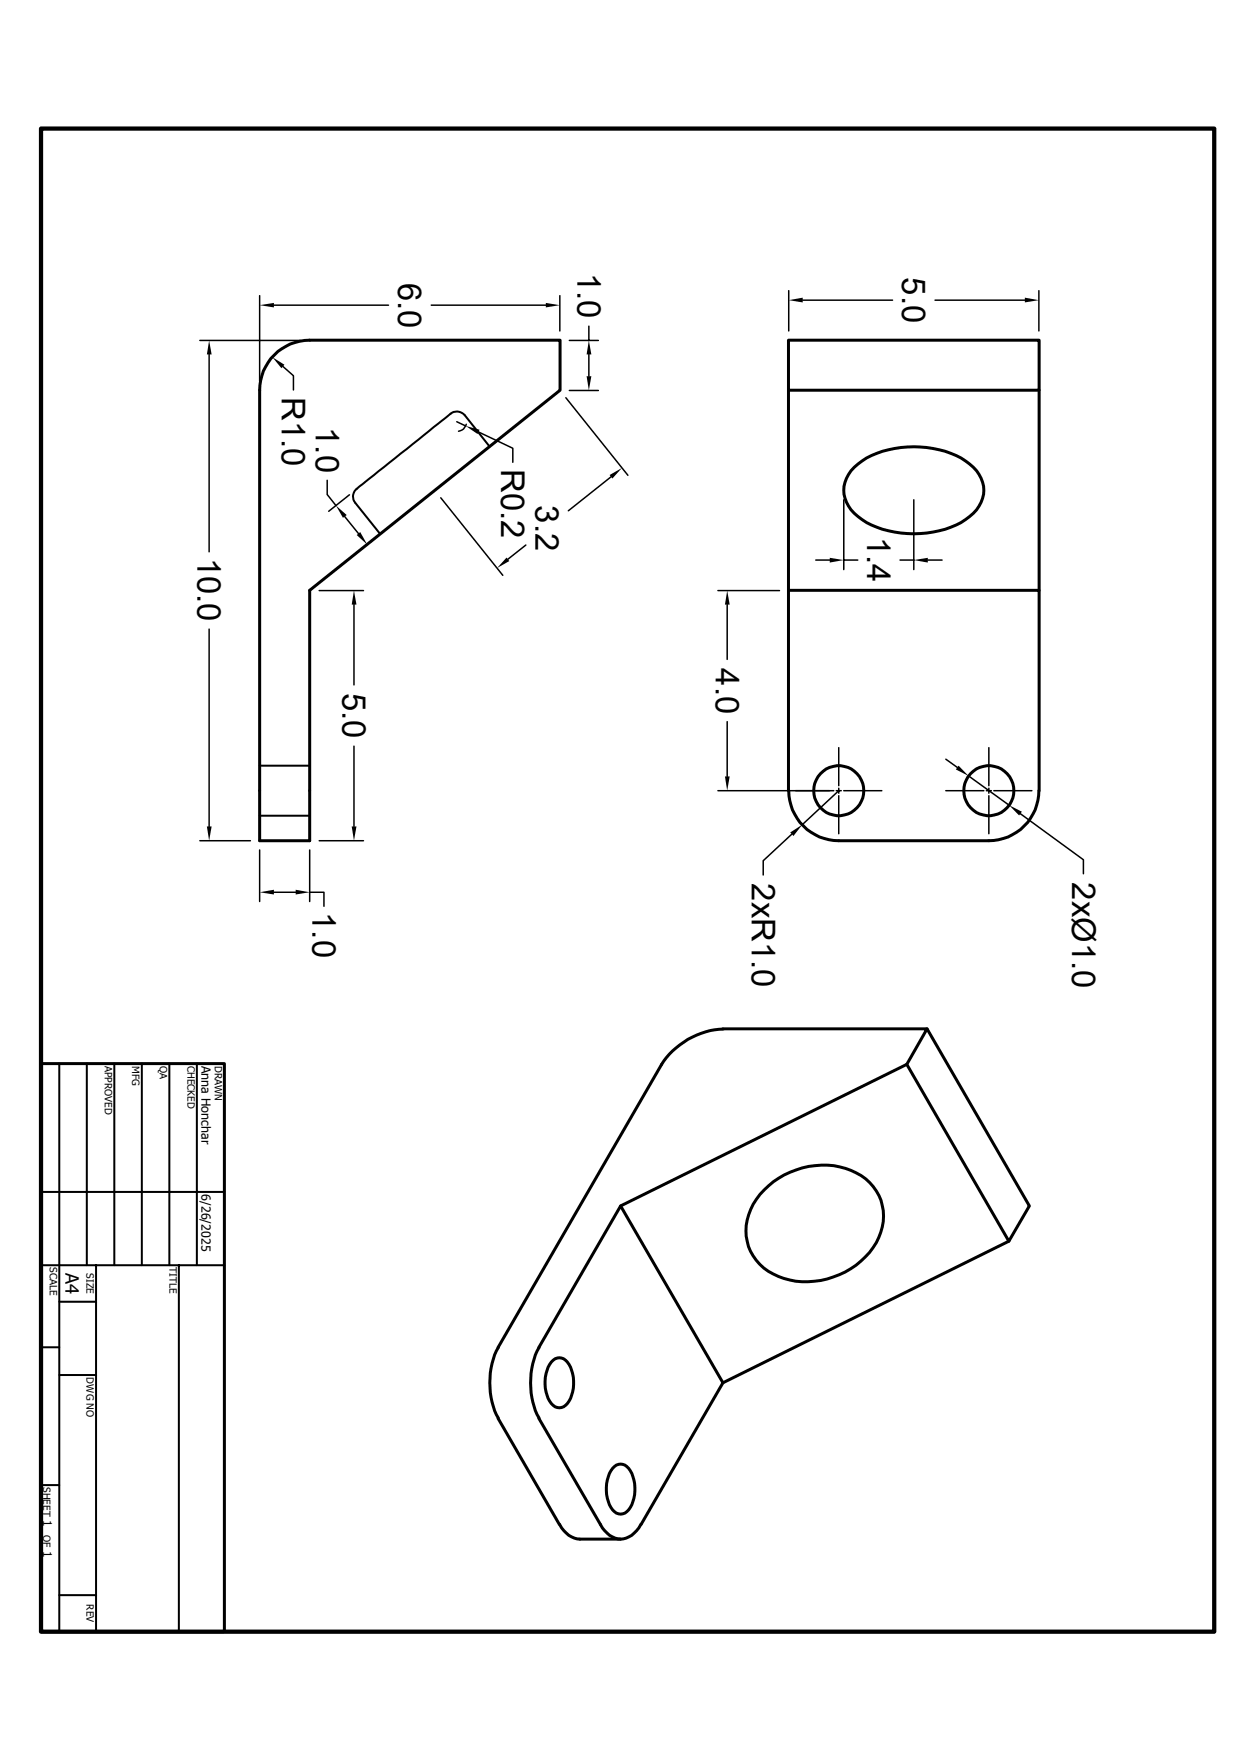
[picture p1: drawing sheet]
<svg xmlns="http://www.w3.org/2000/svg" width="210mm" height="297mm" viewBox="0 0 210 297" stroke-linecap="round" stroke-linejoin="round" font-family="sans-serif">
<g fill="none" stroke="#000" stroke-width=".51">
<path d="M46.4 60.1a8.1 8.1 0 0 1 6-2.5h42.4v8.4l-42.4 33.9v42.4h-8.5v-76.3a8.1 8.1 0 0 1 2.5-5.9zM133.4 66h42.5v-8.4h-42.5v42.3M144.6 79.1a14.5 14.5 0 0 1 10-3.5 14.6 14.6 0 0 1 10.1 3.5 5.2 5.2 0 0 1-.6 8.3 15.2 15.2 0 0 1-10.6 2.9 13.6 13.6 0 0 1-9.5-4 5.1 5.1 0 0 1 .6-7.2zM175.9 66v33.9M133.4 133.8v-33.9h42.5v33.9M133.5 133.8a8.5 8.5 0 0 0 8.4 8.5h25.4a8.5 8.5 0 0 0 8.5-8.5M122.3 174.2a13.1 13.1 0 0 0-10.3 5.9l-27.7 47.9M122.3 174.1h34.6l-3.4 6-48.5 24M156.9 174.1l17.3 30-3.5 6-17.2-30M6.9 180h31.1v96.1h-31.1zM129.3 201.4a13.6 13.6 0 0 1 15.6-2.9 8.4 8.4 0 0 1 2.8 12.7 14 14 0 0 1-15 5.2 8.4 8.4 0 0 1-6-10.8 9.9 9.9 0 0 1 2.6-4.2zM170.7 210.1l-48.4 23.9"/>
<path d="M84.3 228a13.1 13.1 0 0 0 0 12M91.2 228l13.8-23.9 17.3 29.9-13.8 24M91.2 228a13.1 13.1 0 0 0 0 12M93.6 230.2a1.71 1.71 0 0 1 2.7 .7 6.4 6.4 0 0 1-.3 6.6 1.71 1.71 0 0 1-3-.4 6.4 6.4 0 0 1 .3-6.6zM84.3 240l10.4 18M91.2 240l10.4 18a3.8 3.8 0 0 0 4.4 2.3 4.9 4.9 0 0 0 2.5-2.3M94.7 258a4.1 4.1 0 0 0 3.4 2.5h6.9M104 248.2a1.71 1.71 0 0 1 2.7 .7 6.4 6.4 0 0 1-.3 6.6 1.71 1.71 0 0 1-3-.4 6.4 6.4 0 0 1 .3-6.6z"/>
<circle cx="142" cy="133.8" r="4.2"/>
<circle cx="167.4" cy="133.8" r="4.2"/>
</g>
<g fill="none" stroke="#000" stroke-width=".34">
<path d="M82.8 75.6l-4.1-5.3a1.91 1.91 0 0 0-3 .2l-13.8 11a6.4 6.4 0 0 0-2 1.9l-.2 .6 .2 .8 4.4 5.6M43.9 138h8.5M43.9 129.6h8.5M10 180v96.1M14.7 180v34.1M19.3 180v34.1M24 180v34.1M28.7 180v34.1M33.3 180v34.1M6.9 201.7h31.1M6.9 214.1h31.1M16.3 214.1v62"/>
<path d="M30.3 214.1v62M6.9 228h3.1M10 220.3h6.3M10 232.7h6.3M6.9 251.3h3.1M10 270h6.3"/>
</g>
<path d="M6.9 21.8h198.6v254.3h-198.6z" fill="none" stroke="#000" stroke-width=".72"/>
<g fill="none" stroke="#000" stroke-width=".25">
<path d="M33.8 57.6h17M35.4 60v33.4M43.9 50v14.5M46.4 51.6h19.3M73 51.6h19.4M94.7 50v6M96.4 57.6h4.9M99.7 55.2v2.4M99.7 60v3.7M133.5 49.2v6.8M135.8 50.8h15.2M158.2 50.8h15.2"/>
<path d="M175.8 49.2v6.8M47.9 62l1.8 1.6v2.4M77.3 71.4l1.5 .7M78.9 71.8l-.1 .3a1.39 1.39 0 0 1-1.2 .9M81 73.1l5.8 2.8v2.3M95.8 67.3l10.5 13.1M96.4 66.1h4.9M54 99.9h7.5M55.4 81.3v2.4l1.5 1.9M58.3 87.4l2.4 2.9M59.1 83.7l-3.5 2.8M63.4 91.1l-2.7 2.2"/>
<path d="M74.6 84.2l10.5 13.2M89 92.2l-3.1 2.5M103.4 80.7l-7.2 5.7M121.5 99.9h10.4M138 94.8h2.4M142.8 84.6v11.8M142.8 94.8h2.4M152.3 94.8h2.3M154.6 84.6v11.8M157 94.8h2.4M35.4 106.5v33.4M59.9 102.3v13.6"/>
<path d="M123.1 102.3v9.3M59.9 126.3v13.6M123.1 122.1v9.3M141.1 133.8h-19.6M141.5 133.8h.9M141.9 133.8l-6.1 5.8M141.9 126.5v6.5M141.9 133.4v.8M141.9 134.7v6.4M142.8 133.8h6.4M160.1 133.8h6.4M160.1 128.5l1.9 1.4"/>
<path d="M163.9 131.3l6.9 5M166.9 133.8h.9M167.3 126.5v6.5M167.3 133.4v.8M167.3 134.7v6.4M168.2 133.8h6.4M172.7 137.7l10.6 7.8v2.4M33.8 142.3h8.6M43.9 143.8v8.8M46.4 151h3.6M52.4 151h2.4v2.4M52.4 143.8v8.8"/>
<path d="M54 142.3h7.5M134 141.2l-4.8 4.5v2.4"/>
</g>
<g fill="#000">
<path d="M35.4 57.6l.4 2.4h-.8zM43.9 51.6l2.5-.3v.7zM92.4 51.3l2.3 .3-2.3 .4zM99.7 57.6l.4 2.4h-.8zM133.5 50.8l2.3-.4v.8zM173.4 50.4l2.4 .4-2.4 .4zM46.1 60.5l2 1.2-.5 .6zM78.8 72.1l2.4 .6-.4 .7zM99.3 63.7h.8l-.4 2.4zM56.9 85.6l1.8 1.6-.7 .4zM60.4 90.6l.6-.6 1.1 2.2zM85.7 94.4l.5 .6-2.1 1.1z"/>
<path d="M103.2 80.4l2-1.2-1.6 1.8zM140.4 94.4l2.4 .4-2.4 .4zM154.6 94.8l2.4-.4v.8zM59.9 99.9l.4 2.4h-.8zM123.1 99.9l.4 2.4h-.8zM35 139.9h.8l-.4 2.4zM59.5 139.9h.8l-.4 2.4zM122.7 131.4h.8l-.4 2.4zM162.2 129.6l1.7 1.7-2.1-1.1zM170.8 136.3l2.1 1.1-.4 .6zM43.9 151l2.5-.4v.8zM50 150.6l2.4 .4-2.4 .4z"/>
<path d="M133.7 140.9l2.1-1.3-1.5 1.9z"/>
</g>
<g font-size="5.5">
<text x="67.4" y="47.8" transform="rotate(90 67.4 47.8)">6.0</text>
<text x="97.7" y="46.2" transform="rotate(90 97.7 46.2)">1.0</text>
<text x="152.7" y="46.9" transform="rotate(90 152.7 46.9)">5.0</text>
<text x="47.7" y="67.1" transform="rotate(90 47.7 67.1)">R1.0</text>
<text x="53.4" y="72.3" transform="rotate(90 53.4 72.3)">1.0</text>
<text x="84.8" y="79.4" transform="rotate(90 84.8 79.4)">R0.2</text>
<text x="90.6" y="85.5" transform="rotate(90 90.6 85.5)">3.2</text>
<text x="33.4" y="94.4" transform="rotate(90 33.4 94.4)">10.0</text>
<text x="146.7" y="90.8" transform="rotate(90 146.7 90.8)">1.4</text>
<text x="121.1" y="113.1" transform="rotate(90 121.1 113.1)">4.0</text>
<text x="58" y="117.3" transform="rotate(90 58 117.3)">5.0</text>
<text x="127.2" y="149.5" transform="rotate(90 127.2 149.5)">2xR1.0</text>
<text x="181.4" y="149.3" transform="rotate(90 181.4 149.3)">2xØ1.0</text>
<text x="52.9" y="154.3" transform="rotate(90 52.9 154.3)">1.0</text>
</g>
<text font-size="3.1" x="11.1" y="215.5" transform="rotate(90 11.1 215.5)">A4</text>
<g font-size="2.1">
<text x="34.1" y="180.3" transform="rotate(90 34.1 180.3)">Anna Honchar</text>
<text x="34.1" y="202.1" transform="rotate(90 34.1 202.1)">6/26/2025</text>
</g>
<g font-size="2">
<text x="7.3" y="257.3" transform="rotate(90 7.3 257.3)">1</text>
<text x="7.3" y="262.4" transform="rotate(90 7.3 262.4)">1</text>
</g>
<g font-size="1.7">
<text x="17.7" y="180.3" transform="rotate(90 17.7 180.3)">APPROVED</text>
<text x="22.4" y="180.3" transform="rotate(90 22.4 180.3)">MFG</text>
<text x="27.1" y="180.3" transform="rotate(90 27.1 180.3)">QA</text>
<text x="31.7" y="180.3" transform="rotate(90 31.7 180.3)">CHECKED</text>
<text x="36.4" y="180.3" transform="rotate(90 36.4 180.3)">DRAWN</text>
<text x="8.4" y="214.5" transform="rotate(90 8.4 214.5)">SCALE</text>
<text x="14.6" y="215.5" transform="rotate(90 14.6 215.5)">SIZE</text>
<text x="28.7" y="214.5" transform="rotate(90 28.7 214.5)">TITLE</text>
<text x="14.6" y="233.1" transform="rotate(90 14.6 233.1)">DWG NO</text>
<text x="7.3" y="251.6" transform="rotate(90 7.3 251.6)">SHEET</text>
<text x="7.3" y="259.7" transform="rotate(90 7.3 259.7)">OF</text>
<text x="14.6" y="271.5" transform="rotate(90 14.6 271.5)">REV</text>
</g>
</svg>
